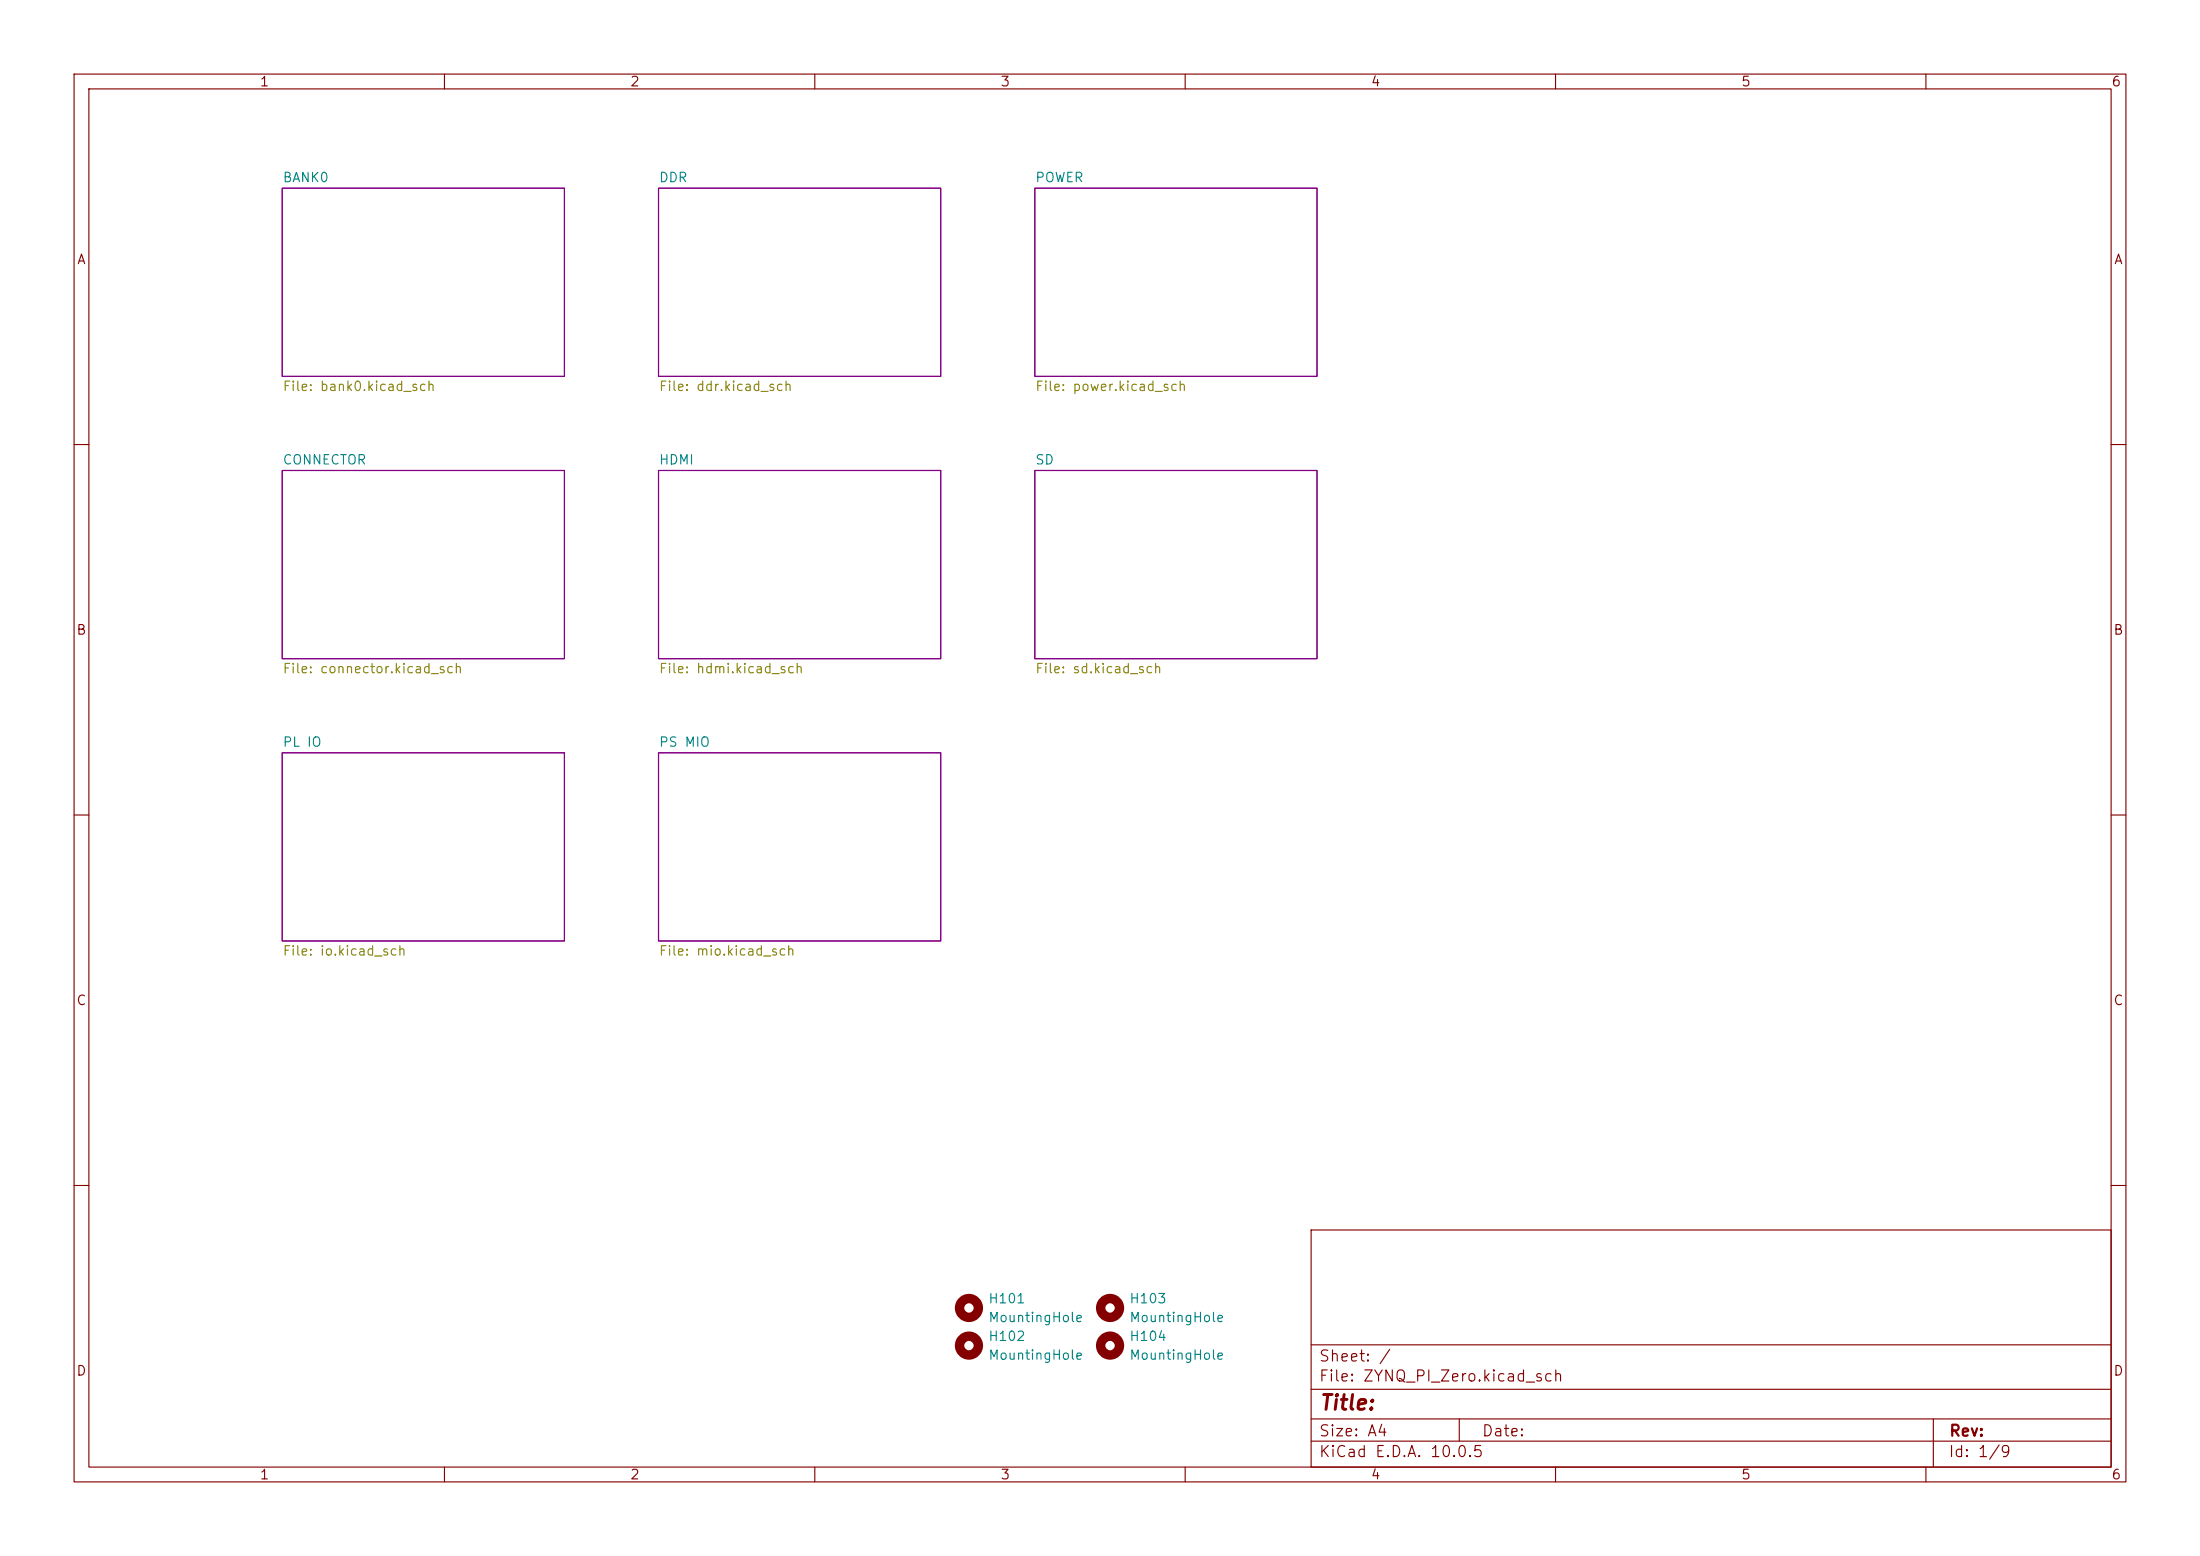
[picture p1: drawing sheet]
<svg xmlns="http://www.w3.org/2000/svg" width="297mm" height="210mm" viewBox="0 0 297 210" stroke-linecap="round" stroke-linejoin="round" font-family="sans-serif">
<g fill="none" stroke="#840000" stroke-width=".15">
<path d="M10 10h277v190h-277zM12 12h273v186h-273zM60 10v2M110 10v2M160 10v2M210 10v2M260 10v2M10 60h2M285 60h2M10 110h2M285 110h2M10 160h2"/>
<path d="M177 166h108v32h-108zM285 160h2M60 198v2M110 198v2M160 198v2M177 194.5h108M177 191.5h108M177 187.5h108M177 181.5h108M197 191.5v3M210 198v2M260 198v2"/>
<path d="M261 191.5v6.5"/>
</g>
<path d="M38.1 25.4h38.1v25.4h-38.1zM88.9 25.4h38.1v25.4h-38.1zM139.7 25.4h38.1v25.4h-38.1zM38.1 63.5h38.1v25.4h-38.1zM88.9 63.5h38.1v25.4h-38.1zM139.7 63.5h38.1v25.4h-38.1zM38.1 101.6h38.1v25.4h-38.1zM88.9 101.6h38.1v25.4h-38.1z" fill="none" stroke="#840084" stroke-width=".15"/>
<g fill="none" stroke="#840000" stroke-width="1.3">
<circle cx="130.8" cy="176.5" r="1.27"/>
<circle cx="149.9" cy="176.5" r="1.27"/>
<circle cx="130.8" cy="181.6" r="1.27"/>
<circle cx="149.9" cy="181.6" r="1.27"/>
</g>
<text font-size="2" fill="#840000" x="178" y="190.8">Title:</text>
<g font-size="1.5" fill="#840000">
<text x="178" y="184.1">Sheet: /</text>
<text x="178" y="186.8">File: ZYNQ_PI_Zero.kicad_sch</text>
<text x="178" y="197">KiCad E.D.A. 10.0.5</text>
<text x="178" y="194.2">Size: A4</text>
<text x="200" y="194.2">Date:</text>
<text x="263" y="197">Id: 1/9</text>
<text x="263" y="194.2">Rev:</text>
</g>
<g font-size="1.3" fill="#840000">
<text x="35" y="12">1</text>
<text x="85" y="12">2</text>
<text x="135" y="12">3</text>
<text x="185" y="12">4</text>
<text x="235" y="12">5</text>
<text x="285" y="12">6</text>
<text x="10.3" y="36">A</text>
<text x="285.3" y="36">A</text>
<text x="10.2" y="86">B</text>
<text x="285.2" y="86">B</text>
<text x="10.2" y="136">C</text>
<text x="285.2" y="136">C</text>
<text x="10.2" y="186">D</text>
<text x="285.2" y="186">D</text>
<text x="35" y="200">1</text>
<text x="85" y="200">2</text>
<text x="135" y="200">3</text>
<text x="185" y="200">4</text>
<text x="235" y="200">5</text>
<text x="285" y="200">6</text>
</g>
<g font-size="1.3" fill="#008484">
<text x="38.1" y="24.9">BANK0</text>
<text x="88.9" y="24.9">DDR</text>
<text x="139.7" y="24.9">POWER</text>
<text x="38.1" y="63">CONNECTOR</text>
<text x="88.9" y="63">HDMI</text>
<text x="139.7" y="63">SD</text>
<text x="38.1" y="101.1">PL IO</text>
<text x="88.9" y="101.1">PS MIO</text>
<text x="133.3" y="176.2">H101</text>
<text x="133.3" y="178.8">MountingHole</text>
<text x="152.4" y="176.2">H103</text>
<text x="152.4" y="178.8">MountingHole</text>
<text x="133.3" y="181.3">H102</text>
<text x="133.3" y="183.8">MountingHole</text>
<text x="152.4" y="181.3">H104</text>
<text x="152.4" y="183.8">MountingHole</text>
</g>
<g font-size="1.3" fill="#848400">
<text x="38.1" y="53.1">File: bank0.kicad_sch</text>
<text x="88.9" y="53.1">File: ddr.kicad_sch</text>
<text x="139.7" y="53.1">File: power.kicad_sch</text>
<text x="38.1" y="91.2">File: connector.kicad_sch</text>
<text x="88.9" y="91.2">File: hdmi.kicad_sch</text>
<text x="139.7" y="91.2">File: sd.kicad_sch</text>
<text x="38.1" y="129.3">File: io.kicad_sch</text>
<text x="88.9" y="129.3">File: mio.kicad_sch</text>
</g>
</svg>
